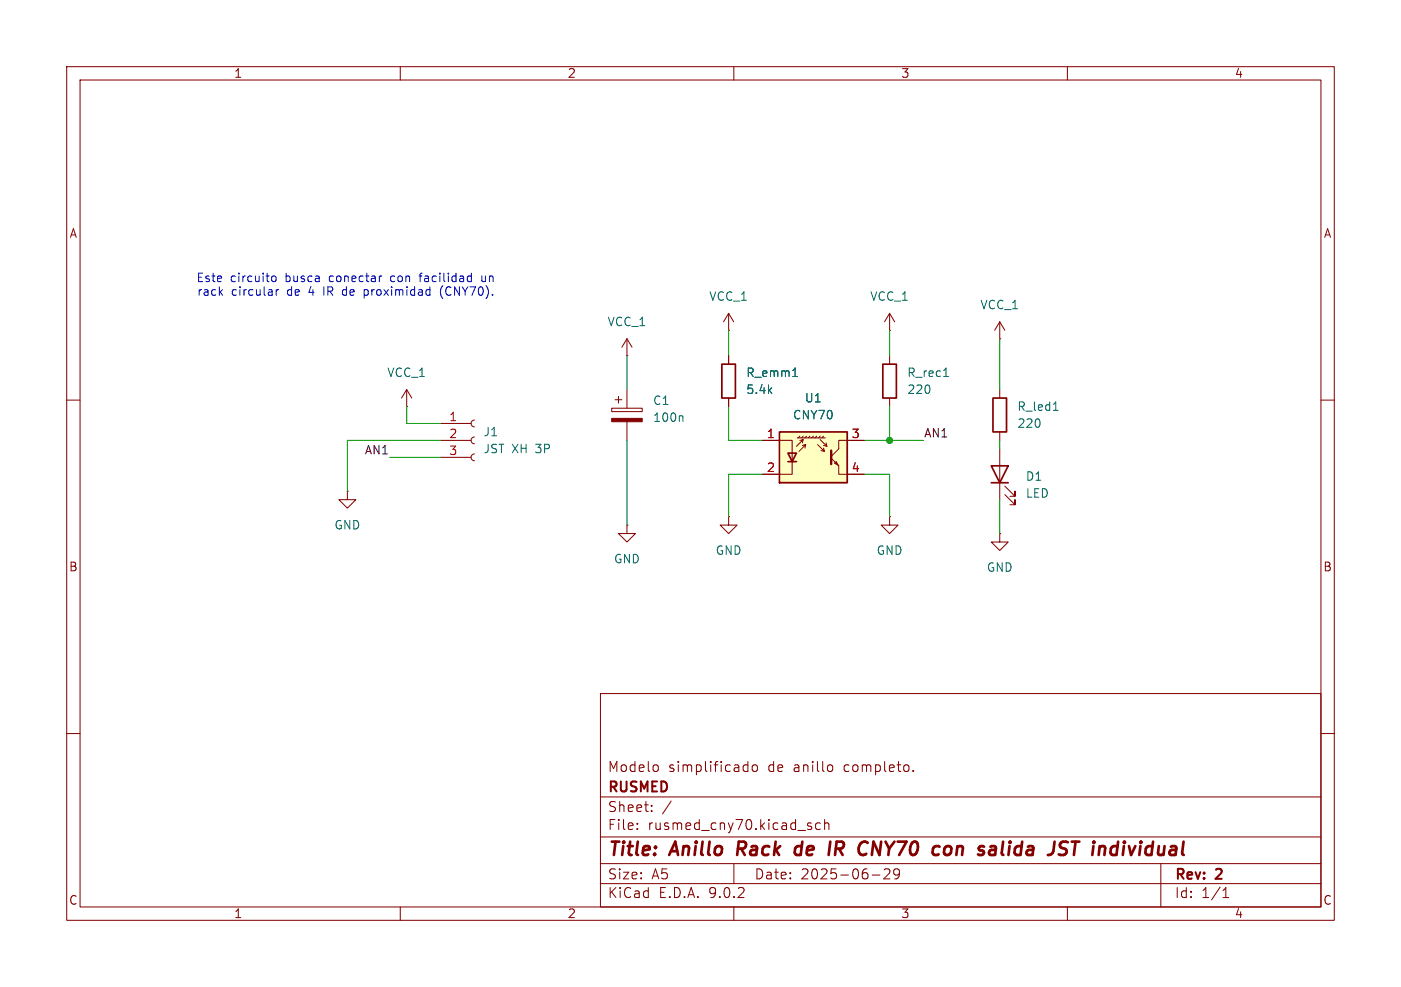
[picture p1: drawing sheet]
<svg xmlns="http://www.w3.org/2000/svg" width="210mm" height="148mm" viewBox="0 0 210 148" stroke-linecap="round" stroke-linejoin="round" font-family="sans-serif">
<g fill="none" stroke="#840000" stroke-width=".15">
<path d="M10 10h190v128h-190zM12 12h186v124h-186zM60 10v2M110 10v2M160 10v2M61 58.4l-.8 1.3M61 58.4l.7 1.3M61 58.4v2.6M92.2 59.9h1M92.7 59.4v1.1M94 53.3h.1M94 50.8l-.8 1.3"/>
<path d="M94 50.8l.7 1.3M94 50.8v2.5M94 58.4v2.8M109.2 49.5h.1M109.2 47l-.7 1.3M109.2 47l.8 1.3M109.2 47v2.5M149.9 58.4v1.3M10 60h2M52.1 73.7v1.2h1.2l-1.2 1.3-1.3-1.3h1.3M52.1 73.7h.1M61 61h.1"/>
<path d="M66 63.5h4.6M66 66h4.6M66 68.6h4.6M71.1 63a.51 .51 0 0 0-.5 .5 .51 .51 0 0 0 .5 .5M71.1 65.5a.51 .51 0 0 0-.5 .5 .51 .51 0 0 0 .5 .5M71.1 68.1a.51 .51 0 0 0-.5 .5 .51 .51 0 0 0 .5 .5M91.7 61.2h4.6v.5h-4.6zM94 78.7v1.3h1.2l-1.2 1.3-1.3-1.3h1.3M94 78.7h.1M94 63.2v2.8M109.2 77.5v1.2h1.3l-1.3 1.3-1.3-1.3h1.3M109.2 77.5h.1"/>
<path d="M133.3 77.5v1.2h1.3l-1.3 1.3-1.2-1.3h1.2M133.3 77.5h.1M149.9 64.8v1.2M149.9 67.3v7.6M150.6 74.2l1.5 1.5v-.8v.8h-.7M150.6 72.9l1.5 1.5v-.7v.7h-.7M198 60h2M149.9 80v1.3h1.2l-1.2 1.3-1.3-1.3h1.3M149.9 80h.1M10 110h2M90 104h108v32h-108zM90 119.5h108"/>
<path d="M98.4 114.7l.3 .3v.4l-.3 .3M111.7 114.7l.4 .1M112.1 114.2v1.5M112.1 115.6l-.4 .1M112.8 114.8a.41 .41 0 0 1 .4-.1 .41 .41 0 0 1 .3 .3v.4a.41 .41 0 0 1-.4 .3 .41 .41 0 0 1-.3-.3zM124.5 114.7l.3 .3v.4l-.3 .3M136.9 115.5v.2M198 110h2M60 136v2M90 132.5h108M90 129.5h108M90 125.5h108"/>
<path d="M95.5 124.2v.2M95.5 123.5v.1M97.7 121.5v.2M97.7 120.8v.1M100.6 120.1l-1.3 1.9M110 136v2M110 129.5v3M121.3 123.9l.3 .1 .1 .2-.2 .2h-.3M121.3 123.4l.3 .1M123 123.5l-.5-.1-.2 .3v.4l.1 .2h.6M123.6 123.5a.37 .37 0 0 1 .7 .1v.8M123.6 122.9v1.5"/>
<path d="M130.8 131.2h1.1M132.5 130.4l.3-.1 .5 .1a.41 .41 0 0 1 0 .5l-.8 .9h.9M134.8 130.9l-.3 .3h-.2l-.3-.3v-.3l.1-.2 .4-.1 .3 .1a.99 .99 0 0 1-.4 1.4h-.3M160 136v2M174 129.5v6.5M183.3 134.6h.9M183.3 133.5l.5-.4v1.5"/>
</g>
<path d="M110.7 126.2l-.2 2M119.3 128.1l.1 .1 .6-.1M120.2 127a.66 .66 0 0 0-.9 .1M120.3 126.2l-.3 2M125.3 127.3h.7M125.8 127.3l.5 .9M126.2 126.2h-.8l-.2 2M130.7 128.2l.2-2 .9 2M142 126.9h.3l.2 .2v.7a.62 .62 0 0 1-.7 .4M150.4 126.2l-.2 1.7 .2 .3M160.7 126.2h1.1M161.2 126.2l-.2 2" fill="none" stroke="#840000" stroke-width=".4"/>
<path d="M148.8 59.7h2.1v5.1h-2.1zM148.6 69.9h2.5l-1.2 2.5zM148.6 72.4h2.5" fill="none" stroke="#840000" stroke-width=".25"/>
<path d="M102.2 62.3l.2 .2v.7M157.9 61.5h.7" fill="none" stroke="#006464" stroke-width=".15"/>
<path d="M91.7 62.7h4.6v.5h-4.6z" fill="#840000" stroke="#840000" stroke-width=".15"/>
<path d="M116.8 64.8h10.2v7.6h-10.2z" fill="#ffffc2"/>
<g fill="none" stroke="#840000" stroke-width=".15">
<path d="M109.2 53.3v1.3M109.2 59.7v1.3M133.3 49.5h.1M133.3 47l-.7 1.3M133.3 47l.8 1.3M133.3 47v2.5M133.3 53.3v1.3M133.3 59.7v1.3M149.9 50.8h.1M149.9 48.3l-.8 1.2M149.9 48.3l.7 1.2M149.9 48.3v2.5"/>
<path d="M114.3 66h4.4v5.1h-4.4M119.5 65.7h4.2M119.9 66l.5-.1-1 1M119.9 65.4l-.3 .3M120.3 66.8l.5-.1-1 1M120.4 65.4l-.3 .3M120.4 65.9l-.1 .5M120.8 66.7l-.2 .5M120.9 65.4l-.3 .3M121.4 65.4l-.2 .3M121.9 65.4l-.2 .3M122.4 65.4l-.2 .3"/>
<path d="M122.6 66.7l1 1-.2-.5M122.9 65.9l1.1 1-.2-.5M122.9 65.4l-.2 .3M123.1 67.6l.5 .1M123.4 65.4l-.2 .3M123.4 66.8l.6 .1M124.6 68.7l1.1 1.2v1.2h3.8M125.1 69.5l.2-.3 .3 .5zM129.5 66h-3.8v1.3l-1.1 1.2"/>
</g>
<path d="M108.2 54.6h2v5.1h-2zM132.3 54.6h2.1v5.1h-2.1zM116.8 64.8h10.2v7.6h-10.2zM118.1 67.9h1.3l-.7 1.3zM118.1 69.2h1.3" fill="none" stroke="#840000" stroke-width=".25"/>
<path d="M124.6 67.6v2" fill="none" stroke="#840000" stroke-width=".36"/>
<path d="M118.8 56.5h.8M141.4 56.5h.8" fill="none" stroke="#006464" stroke-width=".15"/>
<g fill="none" stroke="#009600" stroke-width=".15">
<path d="M94 53.3v5.1M109.2 49.5v3.8M133.3 49.5v3.8M149.9 50.8v7.6M58.4 68.6h7.6M61 61v2.5h5M66 66h-13.9v7.7M94 66v12.7M109.2 61v5h5.1M114.3 71.1h-5.1v6.4M129.5 71.1h3.8v6.4M129.5 66h8.9"/>
<path d="M133.3 61v5M149.9 66v1.3M149.9 74.9v5.1"/>
</g>
<g fill="none" stroke="#0000c2" stroke-width=".15">
<path d="M40.8 41.4h.3l.3 .2v.4l-.3 .2h-.3l-.1-.2v-.4zM41.4 43.4v.9M41.8 43.4l-.3 .1-.1 .2M51.4 43.5l-.1 .2v.3l.1 .2M54.6 43.4v1.3M54.6 44.2l.4 .1M55 43.4l-.4 .1M57.2 41.4h-.2M62.8 41.4h.5M63 41v1.2M66.2 43.1a1.47 1.47 0 0 0 .2 1.7M70.5 41.4h.1"/>
<path d="M70.6 41v1.2M70.6 42.2h-.1M72.2 41.4v.7l.1 .1h.3"/>
</g>
<circle cx="133.3" cy="66" r=".46" fill="#009600" stroke="#009600" stroke-width=".15"/>
<g font-size="2.8" fill="#840000">
<text x="91" y="128.9">Title:</text>
<text x="100.7" y="128.9">Anillo</text>
<text x="111.4" y="128.9">Rack</text>
<text x="120.8" y="128.9">de</text>
<text x="126.7" y="128.9">IR</text>
<text x="132" y="128.9">CNY70</text>
<text x="143.9" y="128.9">con</text>
<text x="151.6" y="128.9">salida</text>
<text x="162.9" y="128.9">JST individual</text>
</g>
<g font-size="2.1" fill="#840000">
<text x="91" y="119.2">RUSMED</text>
<text x="91" y="116">Modelo</text>
<text x="100.2" y="116">simplificado</text>
<text x="115.2" y="116">de</text>
<text x="119.1" y="116">anillo</text>
<text x="126.8" y="116">completo.</text>
<text x="91" y="124.7">File:</text>
<text x="91" y="122">Sheet:</text>
<text x="97.1" y="124.7">rusmed_cny70.kicad_sch</text>
<text x="91" y="134.9">KiCad</text>
<text x="91" y="132.1">Size:</text>
<text x="97.7" y="132.1">A5</text>
<text x="98.7" y="134.9">E.D.A.</text>
<text x="106.3" y="134.9">9.0.2</text>
<text x="113" y="132.1">Date:</text>
<text x="120" y="132.1">2025-06-29</text>
<text x="176" y="132.3">Rev:</text>
<text x="176" y="134.9">Id:</text>
<text x="180.1" y="134.9">1/1</text>
<text x="182.4" y="132.3">2</text>
</g>
<g font-size="1.8" fill="#840000">
<text x="35" y="11.9">1</text>
<text x="85" y="11.9">2</text>
<text x="135" y="11.9">3</text>
<text x="185" y="11.9">4</text>
<text x="10.3" y="35.9">A</text>
<text x="198.4" y="35.9">A</text>
<text x="10.3" y="85.9">B</text>
<text x="198.3" y="85.9">B</text>
<text x="10.3" y="135.9">C</text>
<text x="35" y="137.9">1</text>
<text x="85" y="137.9">2</text>
<text x="135" y="137.9">3</text>
<text x="185" y="137.9">4</text>
<text x="198.3" y="135.9">C</text>
</g>
<g font-size="1.8" fill="#0000c2">
<text x="29.4" y="42.5">Este</text>
<text x="29.5" y="44.6">rack</text>
<text x="34.5" y="42.5">circuito</text>
<text x="34.7" y="44.6">circular</text>
<text x="42.9" y="42.5">busca</text>
<text x="43.2" y="44.6">de</text>
<text x="46.6" y="44.6">4</text>
<text x="49" y="44.6">IR</text>
<text x="49.6" y="42.5">conectar</text>
<text x="52" y="44.6">de</text>
<text x="55.4" y="44.6">proximidad</text>
<text x="59" y="42.5">con</text>
<text x="63.6" y="42.5">facilidad</text>
<text x="67" y="44.6">(CNY70).</text>
<text x="73" y="42.5">un</text>
</g>
<g font-size="1.8" fill="#006464">
<text x="106.2" y="45.3">VCC_1</text>
<text x="130.3" y="45.3">VCC_1</text>
<text x="146.9" y="46.6">VCC_1</text>
<text x="91" y="49.1">VCC_1</text>
<text x="58" y="56.7">VCC_1</text>
<text x="111.8" y="56.7">R_emm1</text>
<text x="111.8" y="59.3">5.4k</text>
<text x="135.9" y="56.7">R_rec1</text>
<text x="135.9" y="59.3">220</text>
<text x="72.4" y="65.6">J1</text>
<text x="97.8" y="60.9">C1</text>
<text x="97.8" y="63.5">100n</text>
<text x="118.8" y="63.1">CNY70</text>
<text x="120.5" y="60.6">U1</text>
<text x="152.4" y="61.8">R_led1</text>
<text x="152.4" y="64.4">220</text>
<text x="72.4" y="68.2">JST XH</text>
<text x="80.4" y="68.2">3P</text>
<text x="153.7" y="72.3">D1</text>
<text x="153.7" y="74.8">LED</text>
<text x="50" y="79.6">GND</text>
<text x="107.2" y="83.4">GND</text>
<text x="131.3" y="83.4">GND</text>
<text x="91.9" y="84.7">GND</text>
<text x="147.8" y="86">GND</text>
</g>
<g font-size="1.8" fill="#a90000">
<text x="67.2" y="63.2">1</text>
<text x="67.2" y="65.8">2</text>
<text x="114.9" y="65.8">1</text>
<text x="127.6" y="65.8">3</text>
<text x="67.2" y="68.3">3</text>
<text x="114.9" y="70.9">2</text>
<text x="127.6" y="70.9">4</text>
</g>
<g font-size="1.8" fill="#0f0f0f">
<text x="138.4" y="65.7">AN1</text>
<text x="54.6" y="68.2">AN1</text>
</g>
</svg>
